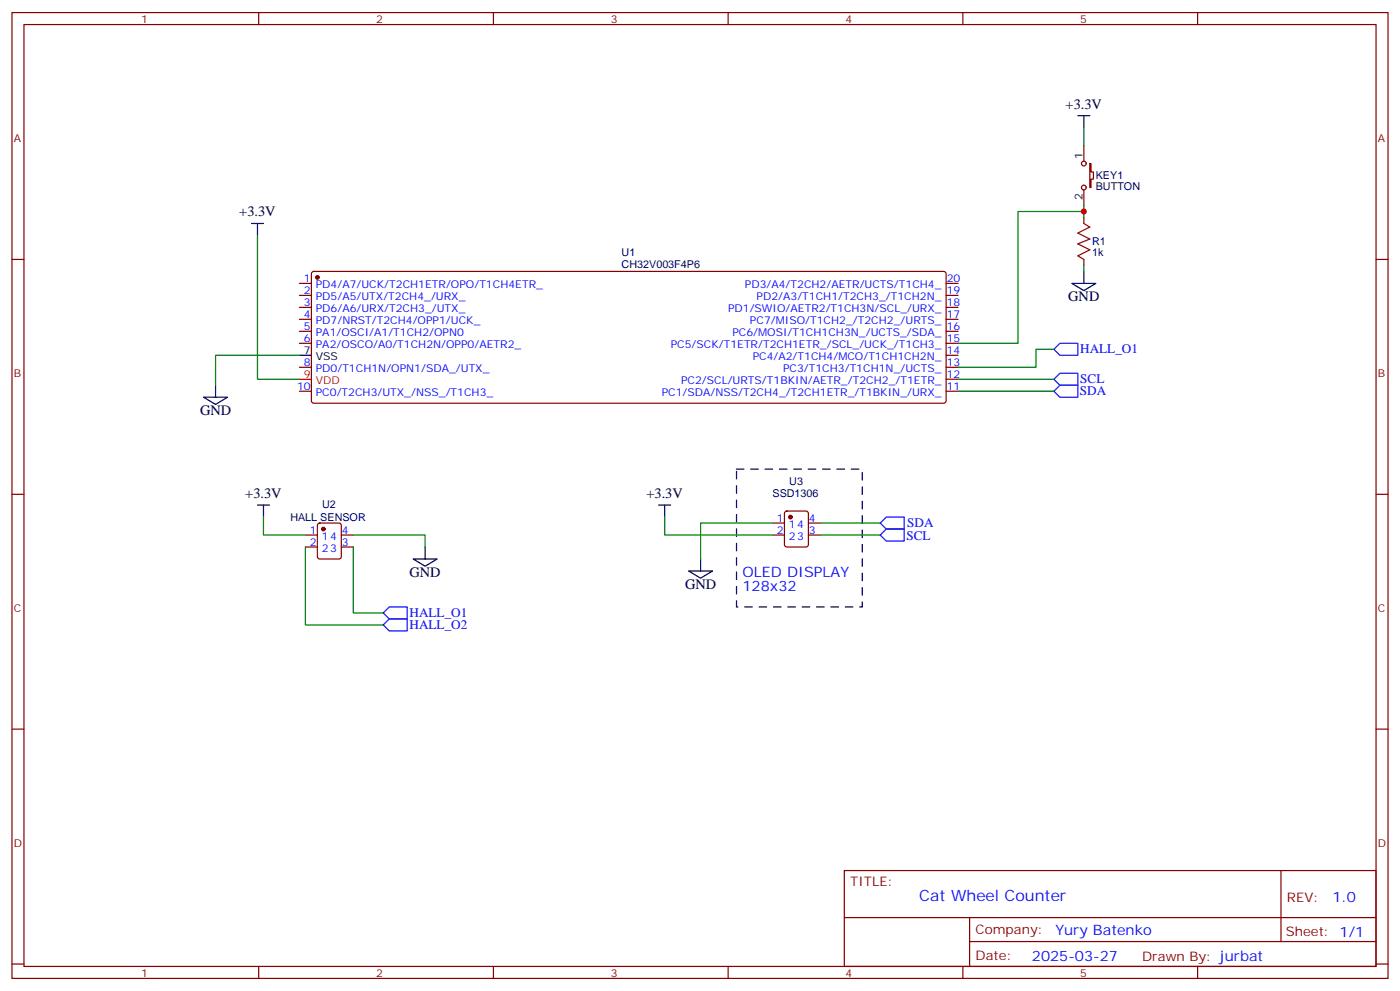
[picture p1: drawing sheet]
<svg xmlns="http://www.w3.org/2000/svg" width="412mm" height="292mm" viewBox="0 0 412 292" stroke-linecap="round" stroke-linejoin="round" font-family="sans-serif">
<g fill="none" stroke="#870000" stroke-width=".35">
<path d="M3.5 3.7h405.4v284.3h-405.4zM7.1 7.2h398.2v277.3h-398.2zM76.2 3.7v3.5M145.3 3.7v3.5M214.5 3.7v3.5M283.6 3.7v3.5M352.8 3.7v3.5M319.3 42.9v4.5M319.3 55.9v4.6M321 48.2h.4v2.4h.7v2.1h-.7v2.5h-.4zM3.5 76.4h3.6M319.3 64v1.8"/>
<path d="M319.3 76.4v1.7M405.3 76.4h3.6M88.2 83.4h3.5M88.2 87h3.5M88.2 90.5h3.5M88.2 94h3.5M88.2 97.5h3.5M92 80.1l.4-.2 185.9 .1 .4 .6v37.4l-.2 .5-.5 .2h-185.6l-.5-.2-.2-.5v-37.4zM278.7 83.4h3.5M278.7 87h3.5M278.7 90.5h3.5M278.7 94h3.5"/>
<path d="M278.7 97.5h3.5M88.2 101.1h3.5M88.2 108.1h3.5M88.2 115.2h3.5M278.7 101.1h3.5M278.7 108.1h3.5M278.7 115.2h3.5M278.7 111.7h3.5M278.7 104.6h3.5M3.5 145.5h3.6M90 157.5h3.5M93.7 154.2l.5-.2h5.6l.7 .4v9.5l-.4 .6-5.9 .1-.7-.5v-9.4z"/>
<path d="M100.5 157.5h3.6M227.5 157.5h3.6M227.5 154h3.6M231.3 150.7l.5-.2h5.6l.7 .4v9.4l-.4 .7h-5.9l-.7-.4v-9.4zM238.1 157.5h3.6M238.1 154h3.6M405.3 145.5h3.6M90 161h3.5M100.5 161h3.6M3.5 214.7h3.6M405.3 214.7h3.6M248.7 256.3h156.6v28.2h-156.6z"/>
<path d="M377.3 256.3v20.9M248.7 270.1h156.5M285.6 277.2h119.6M285.6 270.1v14.2M3.5 283.8h3.6M76.2 284.5v3.5M145.3 284.5v3.5M214.5 284.5v3.5M283.6 284.5v3.5M352.8 284.5v3.5M405.3 283.8h3.6"/>
<circle cx="319.3" cy="55.2" r=".71"/>
<circle cx="319.3" cy="48.2" r=".71"/>
</g>
<g fill="#870000" stroke="#870000" stroke-width=".35">
<circle cx="93.5" cy="81.7" r=".53"/>
<circle cx="95.2" cy="155.8" r=".53"/>
<circle cx="232.8" cy="152.2" r=".53"/>
</g>
<g fill="none" stroke="#000" stroke-width=".35">
<path d="M317.5 34h3.5M319.3 34v3.6M74.1 65.8h3.5M75.8 65.8v3.5M319.3 79.9v3.5M315.7 83.4h7.1l-3.5 2.1zM60 116.9h7l-3.5 2.2zM63.5 113.4v3.5M88.2 104.6h3.5M75.8 148.7h3.6M77.6 148.7v3.5M194 148.7h3.6"/>
<path d="M195.8 148.7v3.5M121.7 164.6h7.1l-3.6 2.1zM125.2 161v3.6M202.8 168.1h7.1l-3.5 2.1zM206.4 164.6v3.5"/>
</g>
<path d="M88.2 111.7h3.5" fill="none" stroke="#f00" stroke-width=".35"/>
<g fill="none" stroke="#008700" stroke-width=".35">
<path d="M319.3 37.6v5.3M75.8 69.3v42.4h12.4M319.3 62.3h-19.4v38.8h-17.7M319.3 60.5v3.5M319.3 78.1v1.8M88.2 104.6h-24.7v8.8M282.2 111.7h28.2M282.2 115.2h28.2M310.4 102.8h-5.2v5.3h-23M77.6 152.2v5.3h12.4M104.1 157.5h21.1v3.5M195.8 152.2v5.3h31.7"/>
<path d="M227.5 154h-21.1v10.6M241.7 157.5h17.6M241.7 154h17.6M90 161v23h22.9M104.1 161v19.4h8.8"/>
</g>
<path d="M310.4 102.8l1.8-1.7h5.3v3.5h-5.3zM310.4 111.7l1.8-1.8h5.3v3.5h-5.3zM310.4 115.2l1.8-1.8h5.3v3.5h-5.3zM259.3 157.5l1.8-1.7h5.2v3.5h-5.2zM259.3 154l1.8-1.8h5.2v3.6h-5.2zM112.9 180.4l1.8-1.7h5.2v3.5h-5.2zM112.9 184l1.8-1.8h5.2v3.5h-5.2z" fill="none" stroke="#00f" stroke-width=".35"/>
<path d="M319.3 65.8l1.7 1.1-3.5 1.7 3.5 1.8-3.5 1.4 3.5 1.8-3.5 1.7 1.8 1.1" fill="none" stroke="#a10000" stroke-width=".35"/>
<path d="M217 138.1h37v40.6h-37z" fill="none" stroke="#000" stroke-width=".35" stroke-dasharray="2.1 2.1"/>
<circle cx="319.3" cy="62.3" r=".88" fill="#c00"/>
<text font-size="4.6" fill="#00f" x="270.8" y="265.3">Cat Wheel Counter</text>
<g font-size="4.2">
<text x="313.9" y="32">+3.3V</text>
<text x="70.5" y="63.7">+3.3V</text>
<text x="314.7" y="88.7">GND</text>
<text x="58.9" y="122.2">GND</text>
<text x="72.2" y="146.6">+3.3V</text>
<text x="190.4" y="146.6">+3.3V</text>
<text x="120.6" y="169.9">GND</text>
<text x="201.8" y="173.4">GND</text>
</g>
<g font-size="4.2" fill="#00f">
<text x="218.7" y="169.9">OLED DISPLAY</text>
<text x="218.7" y="174.1">128x32</text>
<text x="392.5" y="265.6">1.0</text>
<text x="310.9" y="275.1">Yury Batenko</text>
<text x="304" y="282.9">2025-03-27</text>
</g>
<g font-size="3.9" fill="#00f">
<text x="318.2" y="104">HALL_O1</text>
<text x="318.2" y="112.9">SCL</text>
<text x="318.1" y="116.4">SDA</text>
<text x="267.2" y="155.3">SDA</text>
<text x="267" y="158.9">SCL</text>
<text x="120.6" y="181.6">HALL_O1</text>
<text x="120.6" y="185.2">HALL_O2</text>
</g>
<g font-size="3.9" fill="#800">
<text x="250.5" y="260.9">TITLE:</text>
<text x="379.1" y="265.6">REV:</text>
<text x="287.4" y="275.1">Company:</text>
<text x="378.7" y="275.7">Sheet: 1/1</text>
<text x="287.4" y="282.8">Date:</text>
<text x="336.4" y="282.8">Drawn By: jurbat</text>
</g>
<g font-size="3.2" fill="#800">
<text x="41.6" y="6.7">1</text>
<text x="110.8" y="6.7">2</text>
<text x="179.9" y="6.7">3</text>
<text x="249.1" y="6.7">4</text>
<text x="318.2" y="6.7">5</text>
<text x="4.1" y="41.8">A</text>
<text x="405.9" y="41.8">A</text>
<text x="4.1" y="110.9">B</text>
<text x="405.9" y="110.9">B</text>
<text x="4.1" y="180.1">C</text>
<text x="405.9" y="180.1">C</text>
<text x="4.1" y="249.2">D</text>
<text x="405.9" y="249.2">D</text>
<text x="41.6" y="287.5">1</text>
<text x="110.8" y="287.5">2</text>
<text x="179.9" y="287.5">3</text>
<text x="249.1" y="287.5">4</text>
<text x="318.2" y="287.5">5</text>
</g>
<g font-size="3.2">
<text x="318.9" y="46.7" transform="rotate(-90 318.9 46.7)">1</text>
<text x="318.9" y="59" transform="rotate(-90 318.9 59)">2</text>
<text x="89.5" y="104.2">7</text>
<text x="93" y="106">VSS</text>
</g>
<g font-size="3.2" fill="#000080">
<text x="322.8" y="52.7">KEY1</text>
<text x="322.8" y="55.9">BUTTON</text>
<text x="183.1" y="75.5">U1</text>
<text x="321.7" y="75.4">1k</text>
<text x="321.7" y="72.3">R1</text>
<text x="183.1" y="78.8">CH32V003F4P6</text>
<text x="232.5" y="142.8">U3</text>
<text x="94.9" y="149.6">U2</text>
<text x="227.6" y="146.3">SSD1306</text>
<text x="85.5" y="153.3">HALL SENSOR</text>
</g>
<g font-size="3.2" fill="#00f">
<text x="89.5" y="83.1">1</text>
<text x="278.9" y="83.1">20</text>
<text x="89.5" y="86.6">2</text>
<text x="93" y="84.8">PD4/A7/UCK/T2CH1ETR/OPO/T1CH4ETR_</text>
<text x="93" y="88.4">PD5/A5/UTX/T2CH4_/URX_</text>
<text x="219.4" y="84.8">PD3/A4/T2CH2/AETR/UCTS/T1CH4_</text>
<text x="222.9" y="88.4">PD2/A3/T1CH1/T2CH3_/T1CH2N_</text>
<text x="278.9" y="86.6">19</text>
<text x="89.5" y="90.1">3</text>
<text x="89.5" y="93.7">4</text>
<text x="93" y="91.9">PD6/A6/URX/T2CH3_/UTX_</text>
<text x="93" y="95.4">PD7/NRST/T2CH4/OPP1/UCK_</text>
<text x="214.5" y="91.9">PD1/SWIO/AETR2/T1CH3N/SCL_/URX_</text>
<text x="220.9" y="95.4">PC7/MISO/T1CH2_/T2CH2_/URTS_</text>
<text x="278.9" y="93.7">17</text>
<text x="278.9" y="90.1">18</text>
<text x="89.5" y="97.2">5</text>
<text x="89.5" y="100.7">6</text>
<text x="93" y="99">PA1/OSCI/A1/T1CH2/OPN0</text>
<text x="215.7" y="99">PC6/MOSI/T1CH1CH3N_/UCTS_/SDA_</text>
<text x="278.9" y="100.7">15</text>
<text x="278.9" y="97.2">16</text>
<text x="89.5" y="107.8">8</text>
<text x="93" y="102.5">PA2/OSCO/A0/T1CH2N/OPP0/AETR2_</text>
<text x="197.6" y="102.5">PC5/SCK/T1ETR/T2CH1ETR_/SCL_/UCK_/T1CH3_</text>
<text x="221.7" y="106">PC4/A2/T1CH4/MCO/T1CH1CH2N_</text>
<text x="278.9" y="107.8">13</text>
<text x="278.9" y="104.2">14</text>
<text x="93" y="109.5">PD0/T1CH1N/OPN1/SDA_/UTX_</text>
<text x="200.6" y="113.1">PC2/SCL/URTS/T1BKIN/AETR_/T2CH2_/T1ETR_</text>
<text x="230.7" y="109.5">PC3/T1CH3/T1CH1N_/UCTS_</text>
<text x="278.9" y="111.3">12</text>
<text x="87.5" y="114.8">10</text>
<text x="93" y="116.6">PC0/T2CH3/UTX_/NSS_/T1CH3_</text>
<text x="194.9" y="116.6">PC1/SDA/NSS/T2CH4_/T2CH1ETR_/T1BKIN_/URX_</text>
<text x="278.9" y="114.8">11</text>
<text x="228.9" y="153.6">1</text>
<text x="232.4" y="155.4">14</text>
<text x="238.3" y="153.6">4</text>
<text x="91.3" y="157.2">1</text>
<text x="91.3" y="160.7">2</text>
<text x="94.8" y="158.9">14</text>
<text x="100.7" y="160.7">3</text>
<text x="100.7" y="157.2">4</text>
<text x="228.9" y="157.2">2</text>
<text x="232.4" y="158.9">23</text>
<text x="238.3" y="157.2">3</text>
<text x="94.8" y="162.5">23</text>
</g>
<g font-size="3.2" fill="#f00">
<text x="89.5" y="111.3">9</text>
<text x="93" y="113.1">VDD</text>
</g>
</svg>
